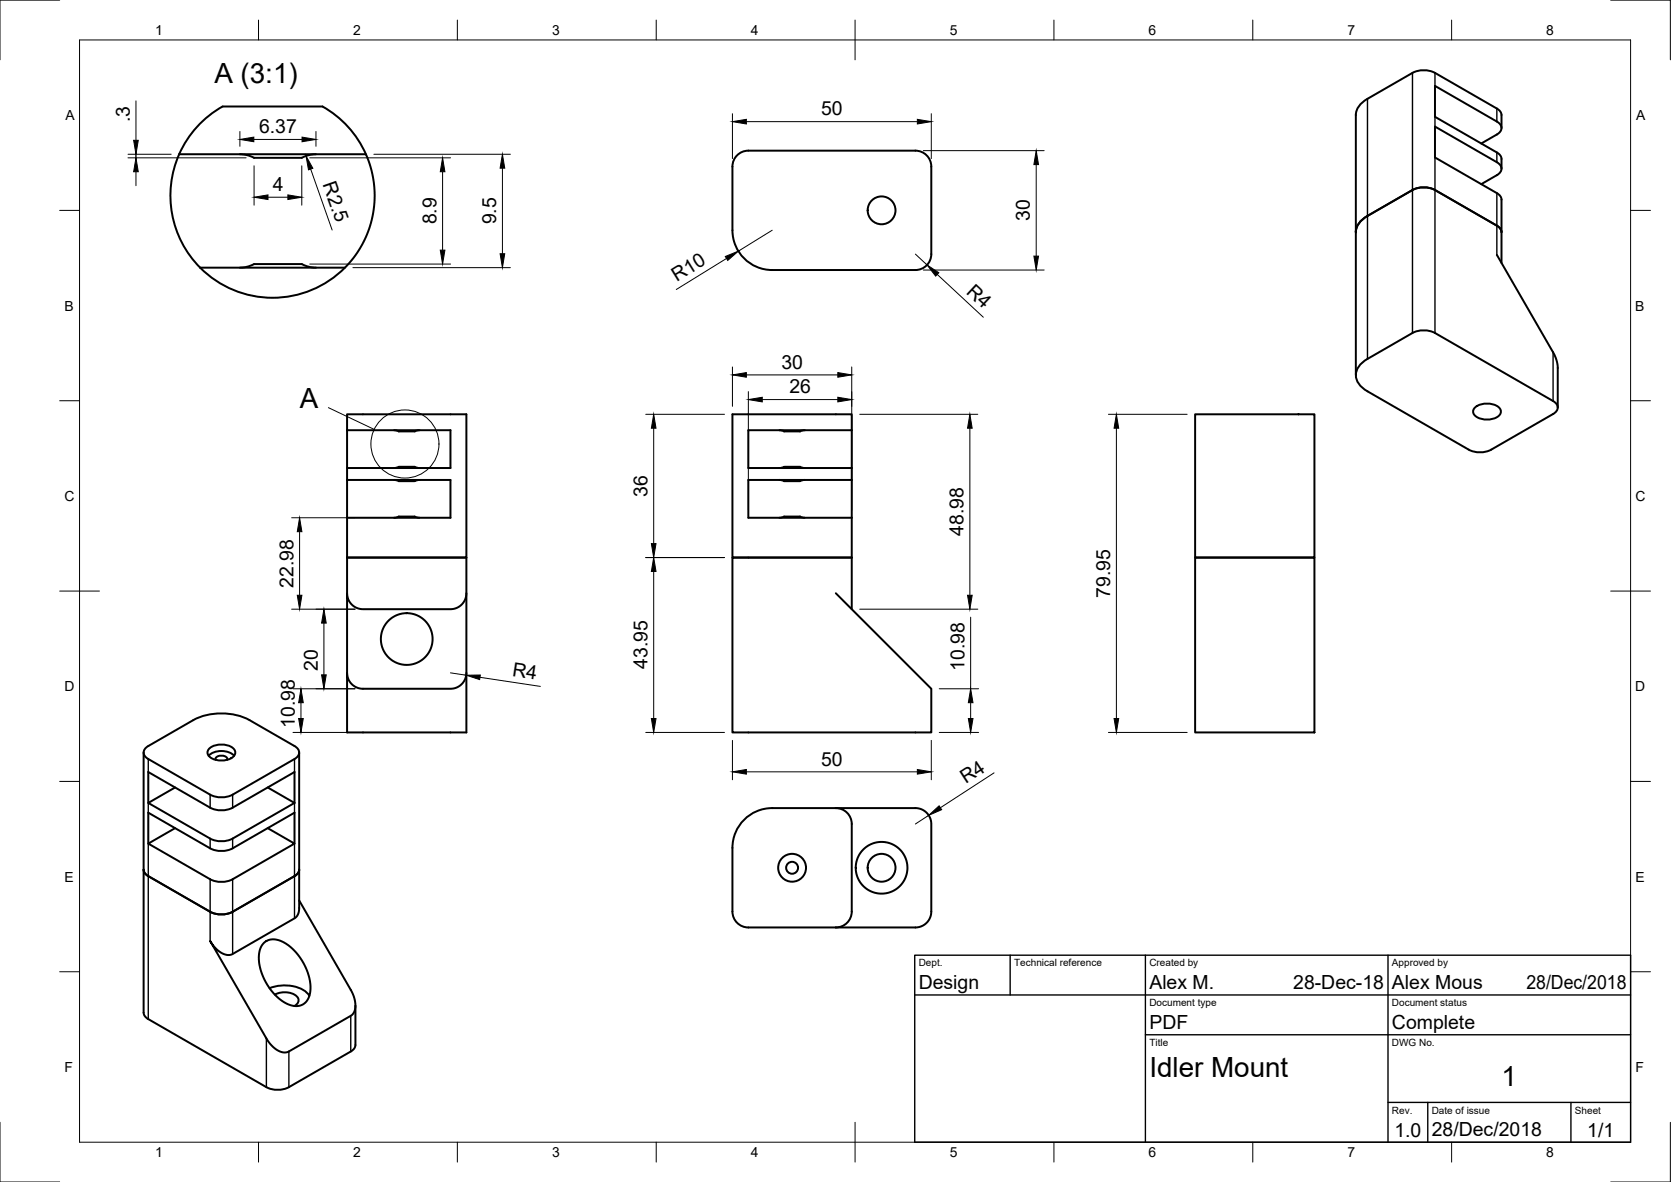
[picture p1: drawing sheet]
<svg xmlns="http://www.w3.org/2000/svg" width="420mm" height="297mm" viewBox="0 0 420 297" stroke-linecap="round" stroke-linejoin="round" font-family="sans-serif">
<!-- layer: Visible -->
<g fill="none" stroke="#000" stroke-width=".5">
<path d="M45.1 38.8a25.7 25.7 0 0 0 5.2 28.5M45.1 38.8h46.9l1 2.7 .8 3 .4 3v3.1l-.4 3.1-.7 3-1.2 3-1.4 2.7-1.8 2.6-2 2.3h-36.4M79.4 38.8a8.2 8.2 0 0 0-3.5 .9h-12a7.5 7.5 0 0 0-3.6-.9M92 38.8a25.7 25.7 0 0 0-10.9-12h-25.1a25.7 25.7 0 0 0-10.9 12M185.3 39a4 4 0 0 1 2.9-1.1h42a4 4 0 0 1 4 4v22a4 4 0 0 1-4 4h-36a10 10 0 0 1-10-10v-16a4 4 0 0 1 1.1-2.9zM372.5 36.1l3.9-2.3a1.72 1.72 0 0 0 1.1-1.6 1.72 1.72 0 0 0-1.1-1.7l-15.6-8.9v7.8l16 9.2 .7 1v2.8M377.5 32.2v-3.7l-.7-.9-16-9.3a6.3 6.3 0 0 0-5.6 0l-11.4 6.5a5 5 0 0 0-2.9 4.1v65.4M340.9 58.3a5 5 0 0 1 2.9-4l11.4-6.6a6.3 6.3 0 0 1 5.6 0l15.6 9 .7 .6 .4 1M372.5 46.3l3.9-2.3a1.72 1.72 0 0 0 1.1-1.6 1.72 1.72 0 0 0-1.1-1.6l-15.6-9v7.8l15.6 8.9 .9 .9 .2 .8v15.9M50.3 67.3a25.7 25.7 0 0 0 36.4 0M79.4 67.3a8.3 8.3 0 0 1-3.5-.9h-12a7.6 7.6 0 0 1-3.6 .9M376.4 64l14.7 25.7 .6 2.5v10.2"/>
<path d="M342.1 91.5l1.7-1.3 11.4-6.5a6.3 6.3 0 0 1 5.6 0l29.7 17.1a1.72 1.72 0 0 1 1.2 1.6 1.72 1.72 0 0 1-1.2 1.6l-15.5 9a6.3 6.3 0 0 1-5.7 0l-25.5-14.7a4.5 4.5 0 0 1-2.7-5.2zM87.3 108.1v-4h30v36h-30h30v44h-30v-15l.3 1.5 .9 1.3 1.3 .9 1.5 .3 22.6-.1 1.3-.4 1.1-.9 .7-1.2 .3-1.4M87.3 108.1h26v9.5h-26v3M87.3 108.1v9.5M99.1 108.1l1.2 .3h4l1.2-.3M99.1 117.6l1.2-.3h4l1.2 .3M202.4 117.6l-1.2-.3h-4l-1.2 .3M202.4 108.1l-1.2 .3h-4l-1.2-.3M214.2 108.1v-4h-30v36h30h-30v44h50v-11l-24-24M214.2 108.1h-26v9.5h26M214.2 117.6v3M214.2 108.1v9.5"/>
<path d="M300.5 104.1h30v36h-30zM370.9 102.4a4.9 4.9 0 0 1 6.3 .4 1.72 1.72 0 0 1-1.5 2.3 4.7 4.7 0 0 1-5.1-1 1.31 1.31 0 0 1 .3-1.7zM87.3 120.6h26v9.5h-26M87.3 120.6v28.5M99.1 120.6l1.2 .3h4l1.2-.3M99.1 130.1l1.2-.3h4l1.2 .3M202.4 130.1l-1.2-.3h-4l-1.2 .3M202.4 120.6l-1.2 .3h-4l-1.2-.3M214.2 120.6h-26v9.5h26M214.2 120.6v32.5M117.3 149.1l-.3 1.5-.9 1.3-1.3 .9-1.5 .3-22.7-.1-1.3-.4-1.1-.9-.7-1.2-.2-1.4v20M300.5 140.1h30v44h-30z"/>
<path d="M36.1 189.1l.1 65.7 .3 .7 .8 .6 29.7 17.1a6.3 6.3 0 0 0 5.6 0l15.6-9 .7-.5 .5-1.1v-9.9M36.7 187.9l11.9-6.9a15.7 15.7 0 0 1 14.1 0l11.4 6.5a1.72 1.72 0 0 1 1.1 1.6 1.72 1.72 0 0 1-1.1 1.6l-15.6 9a6.3 6.3 0 0 1-5.7 0l-15.5-9a1.65 1.65 0 0 1-.6-2.8zM44 197.9l-6.7 3.9 15.5 8.9a6.3 6.3 0 0 0 5.7 0l15.6-8.9M52.5 189.9a4.9 4.9 0 0 1 6.4 0M52.7 188.1a4.9 4.9 0 0 1 6.3 .4 1.72 1.72 0 0 1-1.5 2.3 4.7 4.7 0 0 1-5.1-1 1.31 1.31 0 0 1 .3-1.7zM54.2 190.9a1.13 1.13 0 0 1 1.5-1h.4a.98 .98 0 0 1 1 1M67.3 197.9l6.8 3.9M75.2 189.1v39.2l-.3 1.5-.8 .9-16 9.2h-1.2l-1.4-.6-1.5-1.2-1.2-1.6 14.5 25 1.9 2 1.1 .7 1 .3 1.3-.2 15.7-9.1 .7-.8 .3-1.2-.1-2-.8-2.1-13.2-22.8M36.1 218.5l.4 1.1 .8 .6 15.5 8.9a6.3 6.3 0 0 0 5.7 0l15.6-8.9 .7-.6 .4-1.1M37.3 201.8v-7.8l15.5 9a6.3 6.3 0 0 0 5.7 0l15.6-9v7.8M37.3 212v-7.8l15.5 9a6.3 6.3 0 0 0 5.7 0l15.6-9v7.8M44 208.1l-6.7 3.9 15.5 9a6.3 6.3 0 0 0 5.7 0l15.6-9-6.8-3.9"/>
<path d="M186.7 206.4a10 10 0 0 1 7.5-3.3h36l1.1 .1 1.1 .5 1.2 1.4 .6 1.7-.1 23-.5 1.3-.8 1-1.2 .7-1.2 .3h-42.2a4 4 0 0 1-4-4v-16a10 10 0 0 1 2.5-6.7zM210.2 203.1a4 4 0 0 1 4 4v22a4 4 0 0 1-4 4M66.3 237l1-.7 1.1-.2h1.1l1.3 .4 2.6 1.8 2.3 2.8 1.7 3.4 .7 3.2-.1 1.5-.3 1.4-.6 1-.8 .7-.9 .4-1.1 .1-1.2-.2-1.2-.5-2.4-1.8-2.1-2.5-1.5-3-.8-3.1 .2-2.8 .4-1.1zM67.8 248.3a9.9 9.9 0 0 1 9.2 1l.8 1M69.1 249.9a4.7 4.7 0 0 1 5.9 1 1.48 1.48 0 0 1-1 1.9"/>
<circle cx="221.7" cy="52.9" r="3.5"/>
<circle cx="102.3" cy="160.6" r="6.5"/>
<circle cx="199.2" cy="218.1" r="3.5"/>
<circle cx="199.2" cy="218.1" r="1.5"/>
<circle cx="221.7" cy="218.1" r="6.5"/>
<circle cx="221.7" cy="218.1" r="3.5"/>
</g>
<!-- layer: Visible Narrow -->
<g fill="none" stroke="#000" stroke-width=".35">
<path d="M355.2 18.3v65.4M360.8 18.3v3.3M343.8 24.8v65.4M360.8 29.4v2.4M360.8 39.6v44.1M376.4 38.3v2.5M376.4 27.3v3.2M376.4 48.5v15.5M390.5 88.5v12.3M37.3 190.7v3.3M52.8 199.7v3.3M58.5 199.7v3.3"/>
<path d="M74.1 190.7v3.3M37.3 201.8v2.4M37.3 212v44.1M52.8 210.7v2.5M58.5 210.7v2.5M74.1 201.8v2.4M74.1 212v18.8M52.8 221v15.5M58.5 221v18.7M88.2 255.3v8.9M67 261v12.2M72.6 264.2v9"/>
</g>
<!-- layer: Border -->
<g fill="none" stroke="#000" stroke-width=".25">
<path d="M15 0h-15v15M20 10h390v277h-390zM65 5v5M115 5v5M165 5v5M215 5v10M265 5v5M315 5v5M365 5v5M405 0h15v15M15 52.9h5M410 52.9h5"/>
<path d="M15 100.7h5M410 100.7h5M15 148.5h10M405 148.5h10M15 196.4h5M410 196.4h5M15 244.2h5M410 244.2h5M0 282v15h15M65 287v5M115 287v5M165 287v5"/>
<path d="M215 282v10M265 287v5M315 287v5M365 287v5M420 282v15h-15"/>
</g>
<!-- layer: TitleBlock -->
<path d="M230 240h180v47h-180zM230 250h180M254 240v10M288 240v47M349 240v47M288 260h122M349 277h61M359 277v10M395 277v10" fill="none" stroke="#000" stroke-width=".35"/>
<!-- layer: Dimensions -->
<g fill="none" stroke="#000" stroke-width=".25">
<path d="M32.2 39.7h29.7M32.2 38.8h10.9M34.2 25.4v9.9M34.2 38.8v.9M60.3 33v3.8M63.8 35h12.1M77.9 39.7h35.4M79.4 33v3.8M94 38.8h34.3M184.2 28.6v11.3M187.7 30.6h43M232.2 37.9h30.3"/>
<path d="M234.2 28.6v11.3M34.2 43.2v3.5M63.9 41.7v9.9M67.4 49.6h5M75.9 41.7v9.9M78.1 42.5l5.4 15.3M111.3 43.2v19.7M126.3 42.3v21.5M194.2 57.9l-8.5 5.2M260.5 41.4v23M77.9 66.4h35.4M88.7 67.3h39.6"/>
<path d="M182.7 65l-12.7 7.8M230.2 63.9l2.9 2.7M232.2 67.9h30.3M235.7 69l11.5 10.7M184.2 92.2v9.9M187.7 94.2h23M188.2 98.4v29.7M214.2 92.2v35.9M162.4 104.1h19.8M164.4 107.6v29M191.7 100.4h19M216.2 104.1h29.7"/>
<path d="M243.9 107.6v42M278.7 104.1h19.8M280.7 107.6v73M73.3 130.1h16M75.3 133.6v16M73.3 153.1h16M81.4 156.6v13M162.4 140.1h19.8M164.4 143.6v37M216.2 153.1h29.7M244.1 155.1v18M73.7 173.1h15.6"/>
<path d="M75.7 176.6v4M113.3 169.1l3.9 .6M120.7 170.2l15.2 2.3M236.2 173.1h9.9M244.1 176.6v4M73.7 184.1h15.6M162.4 184.1h19.8M184.2 186.1v9.9M187.7 194h43M234.2 186.1v9.9M236.2 184.1h9.9M249.9 194.2l-13.4 8.8"/>
<path d="M278.7 184.1h19.8M233.5 204.9l-3.3 2.2"/>
</g>
<g fill="#000" stroke="#000" stroke-width=".25">
<path d="M33.6 35.3h1.2l-.6 3.5zM60.3 35l3.5-.5v1.1zM75.9 34.5l3.5 .5-3.5 .6zM184.2 30.6l3.5-.6v1.2zM230.7 30l3.5 .6-3.5 .6zM34.2 39.7l.6 3.5h-1.2zM63.9 49.6l3.5-.6v1.1zM72.4 49l3.5 .6-3.5 .5zM77 39.2l1.7 3.1-1.1 .4zM111.3 39.7l.6 3.5h-1.2zM126.3 38.8l.6 3.5h-1.2zM260.5 37.9l.6 3.5h-1.1z"/>
<path d="M110.7 62.9h1.2l-.6 3.5zM125.7 63.8h1.2l-.6 3.5zM182.4 64.5l3.3-1.4-2.7 2.3zM233.1 66.6l3 1.9-.8 .9zM260 64.4h1.1l-.6 3.5zM184.2 94.2l3.5-.6v1.2zM188.2 100.4l3.5-.6v1.2zM210.7 93.6l3.5 .6-3.5 .6zM210.7 99.8l3.5 .6-3.5 .6zM164.4 104.1l.5 3.5h-1.1zM243.9 104.1l.5 3.5h-1.1zM280.7 104.1l.6 3.5h-1.2z"/>
<path d="M75.3 130.1l.6 3.5h-1.2zM163.8 136.6h1.1l-.5 3.5zM74.7 149.6h1.2l-.6 3.5zM81.4 153.1l.6 3.5h-1.1zM164.4 140.1l.5 3.5h-1.1zM243.3 149.6h1.1l-.5 3.5zM75.7 173.1l.6 3.5h-1.2zM80.9 169.6h1.1l-.6 3.5zM117.2 169.7l3.6-.1-.2 1.2zM244.1 173.1l.5 3.5h-1.1zM75.1 180.6h1.2l-.6 3.5zM163.8 180.6h1.1l-.5 3.5z"/>
<path d="M184.2 194l3.5-.6v1.1zM230.7 193.4l3.5 .6-3.5 .5zM243.5 180.6h1.1l-.5 3.5zM280.1 180.6h1.2l-.6 3.5zM233.5 204.9l2.6-2.4 .7 1z"/>
</g>
<!-- layer: Annotations -->
<g fill="none" stroke="#000" stroke-width=".25">
<path d="M82.6 102.4l11.5 5.5"/>
<circle cx="101.8" cy="111.6" r="8.6"/>
</g>
<g font-size="7">
<text x="53.9" y="20.8">A (3:1)</text>
<text x="75.4" y="102.6">A</text>
<text x="289" y="270.5">Idler Mount</text>
<text x="377.6" y="272.9">1</text>
</g>
<g font-size="4.9">
<text x="206.5" y="29">50</text>
<text x="32.6" y="30.7" transform="rotate(-90 32.6 30.7)">.3</text>
<text x="65.1" y="33.5">6.37</text>
<text x="81.1" y="46.3" transform="rotate(71 81.1 46.3)">R2.5</text>
<text x="68.6" y="48.1">4</text>
<text x="109.7" y="56.4" transform="rotate(-90 109.7 56.4)">8.9</text>
<text x="124.8" y="56.4" transform="rotate(-90 124.8 56.4)">9.5</text>
<text x="259" y="55.6" transform="rotate(-90 259 55.6)">30</text>
<text x="170.2" y="70.8" transform="rotate(-32 170.2 70.8)">R10</text>
<text x="242.8" y="73.5" transform="rotate(43 242.8 73.5)">R4</text>
<text x="196.5" y="92.7">30</text>
<text x="198.5" y="98.9">26</text>
<text x="162.8" y="124.8" transform="rotate(-90 162.8 124.8)">36</text>
<text x="242.3" y="134.6" transform="rotate(-90 242.3 134.6)">48.98</text>
<text x="73.8" y="147.7" transform="rotate(-90 73.8 147.7)">22.98</text>
<text x="279.1" y="150.2" transform="rotate(-90 279.1 150.2)">79.95</text>
<text x="79.9" y="168.5" transform="rotate(-90 79.9 168.5)">20</text>
<text x="128.7" y="169.9" transform="rotate(9 128.7 169.9)">R4</text>
<text x="162.8" y="168.1" transform="rotate(-90 162.8 168.1)">43.95</text>
<text x="242.5" y="168.6" transform="rotate(-90 242.5 168.6)">10.98</text>
<text x="74.1" y="182.9" transform="rotate(-90 74.1 182.9)">10.98</text>
<text x="206.5" y="192.4">50</text>
<text x="242.8" y="197.1" transform="rotate(-33 242.8 197.1)">R4</text>
<text x="231" y="248.5">Design</text>
<text x="289" y="248.5">Alex M.</text>
<text x="325.2" y="248.5">28-Dec-18</text>
<text x="350" y="248.5">Alex Mous</text>
<text x="383.8" y="248.5">28/Dec/2018</text>
<text x="289" y="258.5">PDF</text>
<text x="350" y="258.5">Complete</text>
<text x="350.6" y="285.7">1.0</text>
<text x="360" y="285.5">28/Dec/2018</text>
<text x="399.1" y="285.7">1/1</text>
</g>
<g font-size="3.5">
<text x="39" y="8.8">1</text>
<text x="88.8" y="8.8">2</text>
<text x="138.8" y="8.8">3</text>
<text x="188.7" y="8.8">4</text>
<text x="238.8" y="8.8">5</text>
<text x="288.7" y="8.8">6</text>
<text x="338.8" y="8.8">7</text>
<text x="388.8" y="8.8">8</text>
<text x="16.4" y="30.2">A</text>
<text x="411.4" y="30.2">A</text>
<text x="16.2" y="78">B</text>
<text x="411.2" y="78">B</text>
<text x="16.2" y="125.9">C</text>
<text x="411.2" y="125.9">C</text>
<text x="16.2" y="173.7">D</text>
<text x="411.2" y="173.7">D</text>
<text x="16.2" y="221.5">E</text>
<text x="411.2" y="221.5">E</text>
<text x="16.2" y="269.4">F</text>
<text x="411.2" y="269.4">F</text>
<text x="39" y="290.8">1</text>
<text x="88.8" y="290.8">2</text>
<text x="138.8" y="290.8">3</text>
<text x="188.7" y="290.8">4</text>
<text x="238.8" y="290.8">5</text>
<text x="288.7" y="290.8">6</text>
<text x="338.8" y="290.8">7</text>
<text x="388.8" y="290.8">8</text>
</g>
<g font-size="2.5">
<text x="231" y="242.8">Dept.</text>
<text x="255" y="242.8">Technical reference</text>
<text x="289" y="242.8">Created by</text>
<text x="350" y="242.8">Approved by</text>
<text x="289" y="252.8">Document type</text>
<text x="350" y="252.8">Document status</text>
<text x="289" y="262.8">Title</text>
<text x="350" y="262.8">DWG No.</text>
<text x="350" y="279.8">Rev.</text>
<text x="360" y="279.8">Date of issue</text>
<text x="396" y="279.8">Sheet</text>
</g>
</svg>
